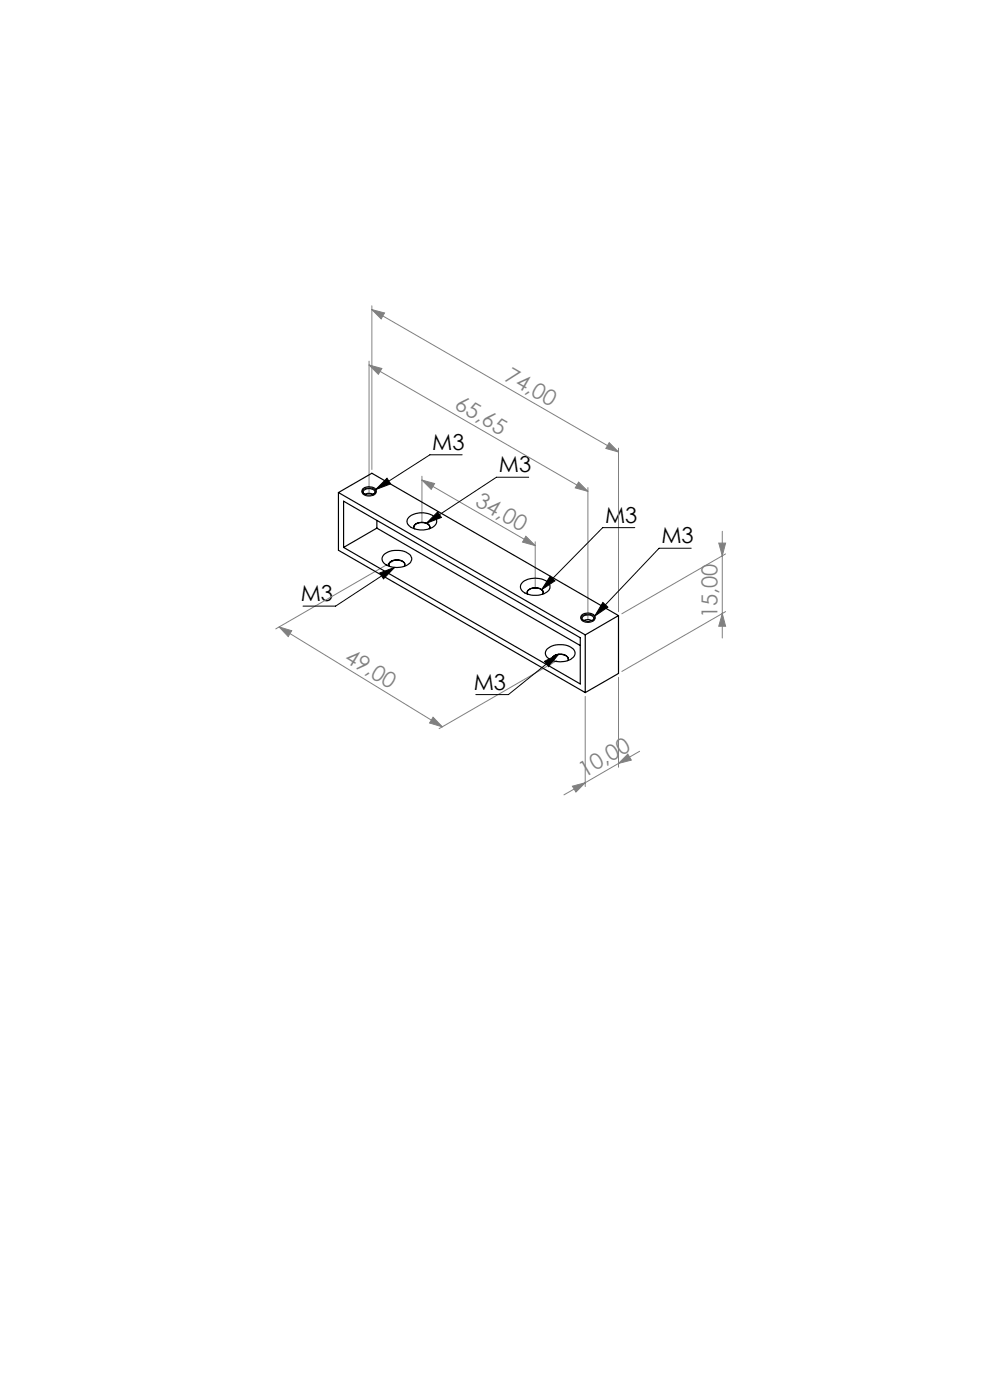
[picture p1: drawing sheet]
<svg xmlns="http://www.w3.org/2000/svg" width="210mm" height="297mm" viewBox="0 0 210 297" stroke-linecap="round" stroke-linejoin="round" font-family="sans-serif">
<g fill="none" stroke="#808080" stroke-width=".21">
<path d="M78.3 77.4l2.7 .8-.7 1.2zM78.3 76.6v28M78.3 77.4l46.4 26.8M78.9 65.7l2.7 .7-.7 1.3zM78.9 64.9v34.7M78.9 65.7l52.3 30.2M129.2 93.9l2 2-2.7-.8zM131.2 95.1v34.7M83.5 119l-25 14.4M89.5 101.8l2.7 .8-.7 1.2zM89.5 101v10M89.5 101.8l24 13.9"/>
<path d="M111.5 113.8l2 1.9-2.7-.7zM113.5 114.9v9.9M122.7 102.3l2 1.9-2.7-.7zM124.7 103.4v28M152.5 115.2h1.4l-.7 2.7zM153.2 112.7v22.7M153.9 117.5l-22 12.7M59.2 133l2.7 .8-.8 1.2zM59.2 133l34.6 21.2M153.2 130.2l.7 2.7h-1.4zM153.9 129.7l-22 12.7M91.9 152.1l1.9 2.1-2.7-.8z"/>
<path d="M118.1 140.2l-25 14.4M124.1 147.7v19.2M131.2 143.7v19.1M135.7 159.4l-4.5 2.6M121.4 166.8l2.7-.8-1.9 2zM124.1 166l-4.5 2.6M131.2 162l2-2 .7 1.3zM131.2 162l-7.1 4"/>
</g>
<g fill="none" stroke="#000" stroke-width=".21">
<path d="M98 96.5h-6.8l-11.5 7.4M77 104a1.97 1.97 0 0 1 2.8 .2 1.2 1.2 0 0 1-1.6 1l-.7-.1-.5-.3-.2-.3zM79.7 103.9l2.4-2.4 .8 1.2zM92.9 108.6l.7 1.2-3.1 1.2zM112.1 101.2h-6.8l-14.8 9.8M134.7 111.9h-6.9l-12.9 13.2M146.6 116.3h-6.8l-13.6 14.4M80.5 121.6l3.2-1.2-2.3 2.4zM83.7 120.4l-12.5 8.2h-6.9M116.7 122.2l1 1-2.8 1.9zM118.5 138.8l-10.7 8.6h-6.9M123.5 130.7a1.94 1.94 0 0 1 2.7 .4 1.6 1.6 0 0 1-2.3 .8l-.6-.5-.1-.3z"/>
<path d="M127.9 127.8l1 1-2.7 1.9zM115.5 140.3l3-1.5-2.1 2.6z"/>
</g>
<g fill="#808080">
<path d="M129.2 93.9l2 2-2.7-.8zM78.9 65.7l2.7 .7-.7 1.3zM122.7 102.3l2 1.9-2.7-.7zM78.3 77.4l2.7 .8-.7 1.2z"/>
<path d="M121.4 166.8l2.7-.8-1.9 2zM131.2 162l2-2 .7 1.3z"/>
<path d="M153.2 130.2l.7 2.7h-1.4zM152.5 115.2h1.4l-.7 2.7z"/>
<path d="M59.2 133l2.7 .8-.8 1.2zM91.9 152.1l1.9 2.1-2.7-.8z"/>
<path d="M89.5 101.8l2.7 .8-.7 1.2zM111.5 113.8l2 1.9-2.7-.7z"/>
</g>
<path d="M80.5 121.6l3.2-1.2-2.3 2.4zM115.5 140.3l3-1.5-2.1 2.6zM127.9 127.8l1 1-2.7 1.9zM116.7 122.2l1 1-2.8 1.9zM92.9 108.6l.7 1.2-3.1 1.2zM79.7 103.9l2.4-2.4 .8 1.2z" fill="#000"/>
<g fill="none" stroke="#000" stroke-width=".25">
<path d="M71.8 104.5l52.3 30.2M71.8 104.5l7.1-4.1 52.3 30.2M71.8 104.5v12.2l52.3 30.2M72.9 106.3l50.2 29v9.8l-50.2-29zM77 103.7a2.19 2.19 0 0 1 2.8 .2 1.13 1.13 0 0 1-1.6 1.1 1.05 1.05 0 0 1-1.3-1.1zM77.3 104.8a.61 .61 0 0 1-.2-.7 .61 .61 0 0 1 .6-.4 1.39 1.39 0 0 1 1.9 .7l-.3 .4M77.4 104.9a2.01 2.01 0 0 1 1.8 0M79.9 112l-7 4.1M79.9 112l43.2 24.9M79.9 110.4v1.6M81.5 117.6a4.5 4.5 0 0 1 5.6 .3 1.48 1.48 0 0 1-1 2.1 4.4 4.4 0 0 1-4.8-.7l-.3-.7zM82.5 119.8a1.97 1.97 0 0 1 2.8-.8l.4 .3 .2 .5"/>
<path d="M86.7 109.7a4.4 4.4 0 0 1 5.7 .2 1.4 1.4 0 0 1-1 2.1 4.4 4.4 0 0 1-4.8-.7l-.3-.7zM87.8 111.8a1.97 1.97 0 0 1 2.8-.7l.3 .2 .3 .5M87.9 112.2a1 1 0 0 1 .2-1.1 1 1 0 0 1 1-.3 1.69 1.69 0 0 1 2.1 1l-.1 .4M82.6 120.2a.89 .89 0 0 1 .1-1 .89 .89 0 0 1 .8-.4 1.97 1.97 0 0 1 2.4 .8l-.2 .6M110.8 123.6a4.4 4.4 0 0 1 5.7 .2 1.47 1.47 0 0 1-1.1 2.1 4.4 4.4 0 0 1-4.8-.7l-.2-.7 .1-.5zM111.8 125.7a1.89 1.89 0 0 1 2.6-.9l.7 .6 .1 .3M112 126.1a.81 .81 0 0 1 .6-1.3 2.16 2.16 0 0 1 2.6 .7l-.1 .6M116.1 137.7a4.5 4.5 0 0 1 5.6 .2 1.43 1.43 0 0 1-.9 2.1 4.4 4.4 0 0 1-4.9-.7l-.2-.7zM117.1 139.8a1.97 1.97 0 0 1 2.8-.8l.4 .3 .2 .5M123.4 130.5a1.98 1.98 0 0 1 2.8 .3 1.5 1.5 0 0 1-2.1 1 .81 .81 0 0 1-.7-.5 .81 .81 0 0 1 0-.8zM123.8 131.6a.65 .65 0 0 1-.2-.8 .65 .65 0 0 1 .8-.3 1.04 1.04 0 0 1 1.5 .9l-.2 .2M123.8 131.7a2 2 0 0 1 1.8 0"/>
<path d="M124.1 134.7v12.2M131.2 130.6l-7.1 4.1M131.2 130.6v12.3l-7.1 4M117.3 140.2a.89 .89 0 0 1 0-1 .89 .89 0 0 1 .9-.4 1.84 1.84 0 0 1 2.3 1l-.1 .4"/>
</g>
<g font-size="4.7" fill="#808080">
<text x="106.8" y="80.6" transform="rotate(30 106.8 80.6)">74,00</text>
<text x="96.2" y="86.6" transform="rotate(30 96.2 86.6)">65,65</text>
<text x="100.6" y="107.1" transform="rotate(30 100.6 107.1)">34,00</text>
<text x="152.2" y="131.1" transform="rotate(-90 152.2 131.1)">15,00</text>
<text x="72.9" y="140.2" transform="rotate(31 72.9 140.2)">49,00</text>
<text x="124" y="165" transform="rotate(-30 124 165)">10,00</text>
</g>
<g font-size="4.7">
<text x="91.7" y="95.4">M3</text>
<text x="105.8" y="100.2">M3</text>
<text x="128.3" y="110.9">M3</text>
<text x="140.3" y="115.2">M3</text>
<text x="63.8" y="127.5">M3</text>
<text x="100.5" y="146.3">M3</text>
</g>
</svg>
